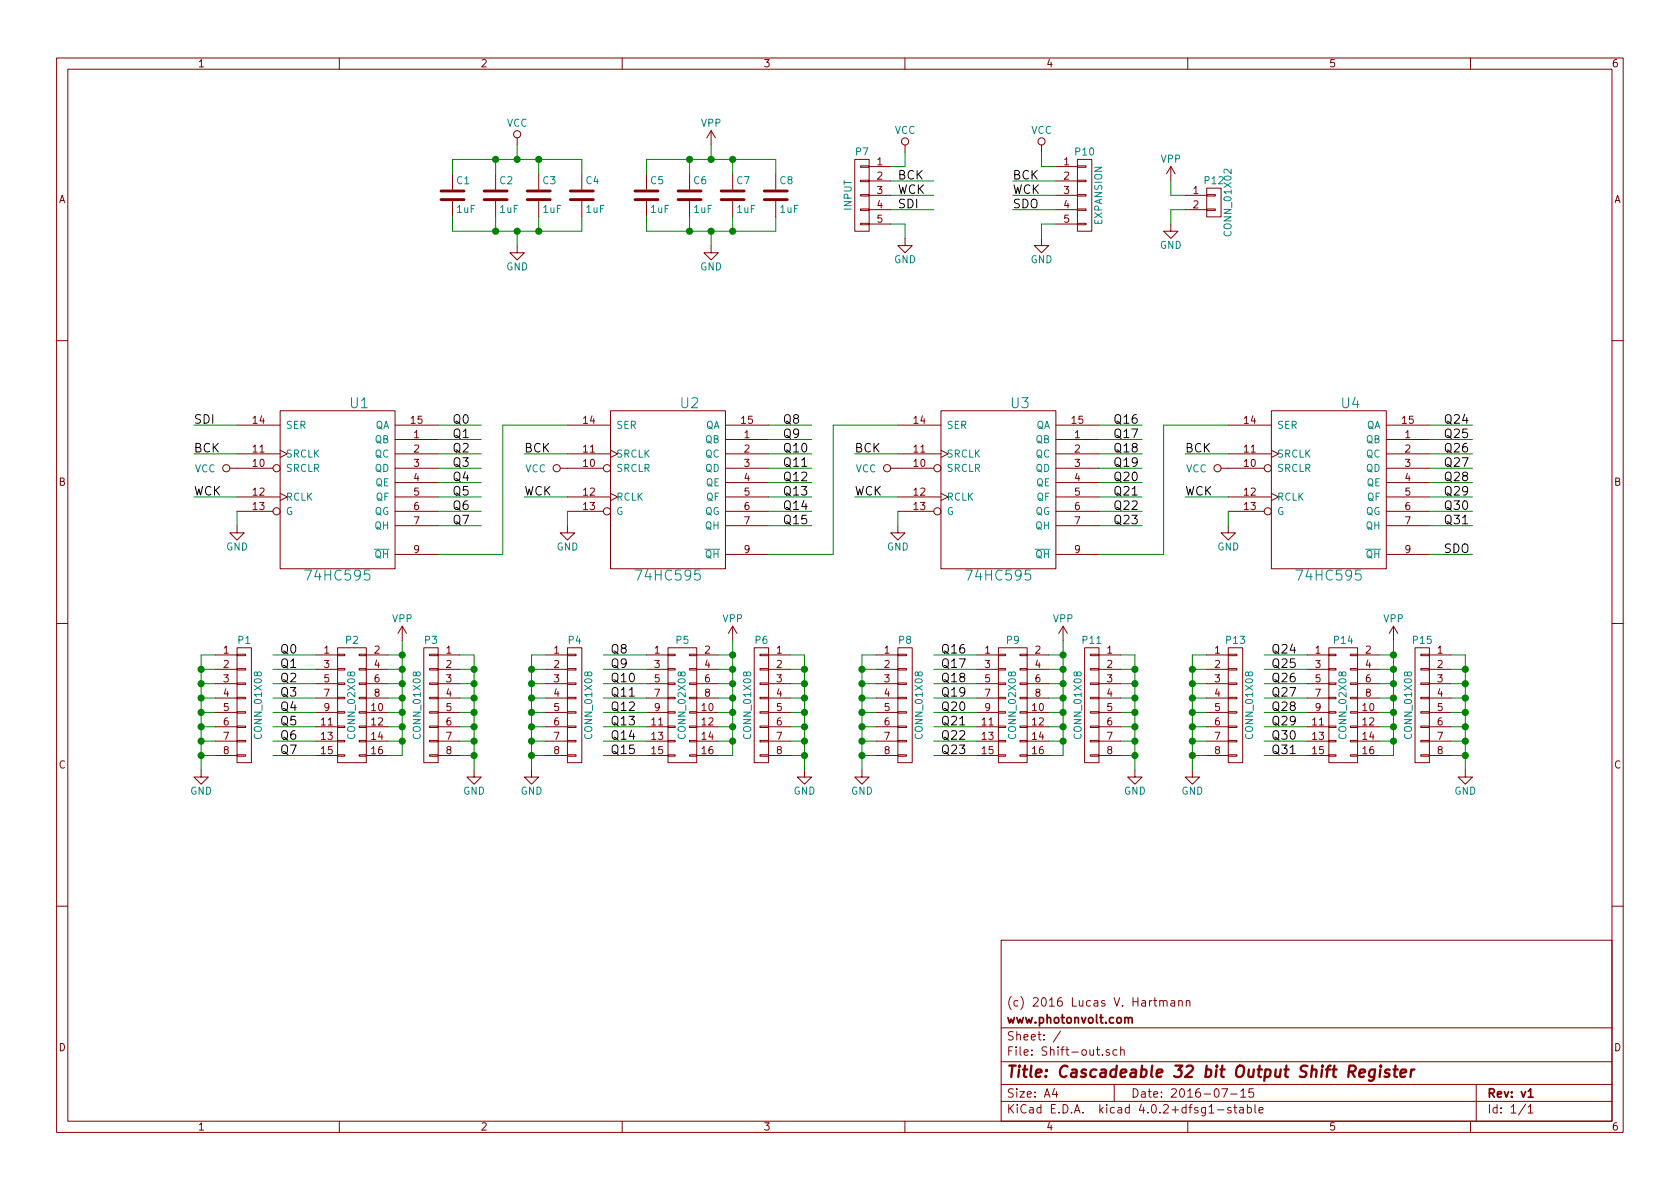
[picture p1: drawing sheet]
EESchema Schematic File Version 2
LIBS:power
LIBS:device
LIBS:transistors
LIBS:conn
LIBS:linear
LIBS:regul
LIBS:74xx
LIBS:cmos4000
LIBS:adc-dac
LIBS:memory
LIBS:xilinx
LIBS:microcontrollers
LIBS:dsp
LIBS:microchip
LIBS:analog_switches
LIBS:motorola
LIBS:texas
LIBS:intel
LIBS:audio
LIBS:interface
LIBS:digital-audio
LIBS:philips
LIBS:display
LIBS:cypress
LIBS:siliconi
LIBS:opto
LIBS:atmel
LIBS:contrib
LIBS:valves
LIBS:componentes
LIBS:ESP8266
LIBS:Shift-out-cache
EELAYER 25 0
EELAYER END
$Descr A4 11693 8268
encoding utf-8
Sheet 1 1
Title "Cascadeable 32 bit Output Shift Register"
Date "2016-07-15"
Rev "v1"
Comp "www.photonvolt.com"
Comment1 "(c) 2016 Lucas V. Hartmann"
Comment2 ""
Comment3 ""
Comment4 ""
$EndDescr
$Comp
L 74HC595 U1
U 1 1
P 2350 3400
F 0 "U1" H 2500 4000 70  0000 C CNN
F 1 "74HC595" H 2350 2800 70  0000 C CNN
F 2 "SMD_Packages:SO-16-N" H 2350 3400 60  0001 C CNN
F 3 "" H 2350 3400 60  0000 C CNN
	1    2350 3400
	1    0    0    -1  
$EndComp
$Comp
L 74HC595 U2
U 1 1
P 4650 3400
F 0 "U2" H 4800 4000 70  0000 C CNN
F 1 "74HC595" H 4650 2800 70  0000 C CNN
F 2 "SMD_Packages:SO-16-N" H 4650 3400 60  0001 C CNN
F 3 "" H 4650 3400 60  0000 C CNN
	1    4650 3400
	1    0    0    -1  
$EndComp
$Comp
L 74HC595 U3
U 1 1
P 6950 3400
F 0 "U3" H 7100 4000 70  0000 C CNN
F 1 "74HC595" H 6950 2800 70  0000 C CNN
F 2 "SMD_Packages:SO-16-N" H 6950 3400 60  0001 C CNN
F 3 "" H 6950 3400 60  0000 C CNN
	1    6950 3400
	1    0    0    -1  
$EndComp
$Comp
L 74HC595 U4
U 1 1
P 9250 3400
F 0 "U4" H 9400 4000 70  0000 C CNN
F 1 "74HC595" H 9250 2800 70  0000 C CNN
F 2 "SMD_Packages:SO-16-N" H 9250 3400 60  0001 C CNN
F 3 "" H 9250 3400 60  0000 C CNN
	1    9250 3400
	1    0    0    -1  
$EndComp
$Comp
L GND #PWR01
U 1 1
P 1650 3650
F 0 "#PWR01" H 1650 3400 50  0001 C CNN
F 1 "GND" H 1650 3500 50  0000 C CNN
F 2 "" H 1650 3650 60  0000 C CNN
F 3 "" H 1650 3650 60  0000 C CNN
	1    1650 3650
	1    0    0    -1  
$EndComp
$Comp
L GND #PWR02
U 1 1
P 3950 3650
F 0 "#PWR02" H 3950 3400 50  0001 C CNN
F 1 "GND" H 3950 3500 50  0000 C CNN
F 2 "" H 3950 3650 60  0000 C CNN
F 3 "" H 3950 3650 60  0000 C CNN
	1    3950 3650
	1    0    0    -1  
$EndComp
$Comp
L GND #PWR03
U 1 1
P 6250 3650
F 0 "#PWR03" H 6250 3400 50  0001 C CNN
F 1 "GND" H 6250 3500 50  0000 C CNN
F 2 "" H 6250 3650 60  0000 C CNN
F 3 "" H 6250 3650 60  0000 C CNN
	1    6250 3650
	1    0    0    -1  
$EndComp
$Comp
L GND #PWR04
U 1 1
P 8550 3650
F 0 "#PWR04" H 8550 3400 50  0001 C CNN
F 1 "GND" H 8550 3500 50  0000 C CNN
F 2 "" H 8550 3650 60  0000 C CNN
F 3 "" H 8550 3650 60  0000 C CNN
	1    8550 3650
	1    0    0    -1  
$EndComp
Wire Wire Line
	3050 3850 3500 3850
Wire Wire Line
	3500 3850 3500 2950
Wire Wire Line
	3500 2950 3950 2950
Wire Wire Line
	6250 2950 5800 2950
Wire Wire Line
	5800 2950 5800 3850
Wire Wire Line
	5800 3850 5350 3850
Wire Wire Line
	7650 3850 8100 3850
Wire Wire Line
	8100 3850 8100 2950
Wire Wire Line
	8100 2950 8550 2950
Wire Wire Line
	1350 2950 1650 2950
Wire Wire Line
	3350 2950 3050 2950
Wire Wire Line
	3050 3050 3350 3050
Wire Wire Line
	3050 3150 3350 3150
Wire Wire Line
	3350 3250 3050 3250
Wire Wire Line
	3350 3350 3050 3350
Wire Wire Line
	3350 3450 3050 3450
Wire Wire Line
	3350 3550 3050 3550
Wire Wire Line
	3350 3650 3050 3650
Wire Wire Line
	5650 2950 5350 2950
Wire Wire Line
	5650 3050 5350 3050
Wire Wire Line
	5650 3150 5350 3150
Wire Wire Line
	5650 3250 5350 3250
Wire Wire Line
	5650 3350 5350 3350
Wire Wire Line
	5650 3450 5350 3450
Wire Wire Line
	5650 3550 5350 3550
Wire Wire Line
	5650 3650 5350 3650
Wire Wire Line
	7650 2950 7950 2950
Wire Wire Line
	7950 3050 7650 3050
Wire Wire Line
	7950 3150 7650 3150
Wire Wire Line
	7950 3250 7650 3250
Wire Wire Line
	7950 3350 7650 3350
Wire Wire Line
	7950 3450 7650 3450
Wire Wire Line
	7950 3550 7650 3550
Wire Wire Line
	7950 3650 7650 3650
Wire Wire Line
	10250 2950 9950 2950
Wire Wire Line
	10250 3050 9950 3050
Wire Wire Line
	10250 3150 9950 3150
Wire Wire Line
	10250 3250 9950 3250
Wire Wire Line
	10250 3350 9950 3350
Wire Wire Line
	10250 3450 9950 3450
Wire Wire Line
	10250 3550 9950 3550
Wire Wire Line
	10250 3650 9950 3650
Wire Wire Line
	1350 3150 1650 3150
Wire Wire Line
	1350 3450 1650 3450
Wire Wire Line
	1650 3550 1650 3650
Wire Wire Line
	3950 3650 3950 3550
Wire Wire Line
	6250 3550 6250 3650
Wire Wire Line
	8550 3650 8550 3550
Wire Wire Line
	3650 3450 3950 3450
Wire Wire Line
	5950 3450 6250 3450
Wire Wire Line
	8250 3450 8550 3450
Wire Wire Line
	3650 3150 3950 3150
Wire Wire Line
	5950 3150 6250 3150
Wire Wire Line
	8250 3150 8550 3150
Text Label 1350 3150 0    60   ~ 0
BCK
Text Label 3650 3150 0    60   ~ 0
BCK
Text Label 5950 3150 0    60   ~ 0
BCK
Text Label 8250 3150 0    60   ~ 0
BCK
Text Label 1350 3450 0    60   ~ 0
WCK
Text Label 3650 3450 0    60   ~ 0
WCK
Text Label 5950 3450 0    60   ~ 0
WCK
Text Label 8250 3450 0    60   ~ 0
WCK
Text Label 1350 2950 0    60   ~ 0
SDI
Text Label 3150 2950 0    60   ~ 0
Q0
Text Label 3150 3050 0    60   ~ 0
Q1
Text Label 3150 3150 0    60   ~ 0
Q2
Text Label 3150 3250 0    60   ~ 0
Q3
Text Label 3150 3350 0    60   ~ 0
Q4
Text Label 3150 3450 0    60   ~ 0
Q5
Text Label 3150 3550 0    60   ~ 0
Q6
Text Label 3150 3650 0    60   ~ 0
Q7
Text Label 5450 2950 0    60   ~ 0
Q8
Text Label 5450 3050 0    60   ~ 0
Q9
Text Label 5450 3150 0    60   ~ 0
Q10
Text Label 5450 3250 0    60   ~ 0
Q11
Text Label 5450 3350 0    60   ~ 0
Q12
Text Label 5450 3450 0    60   ~ 0
Q13
Text Label 5450 3550 0    60   ~ 0
Q14
Text Label 5450 3650 0    60   ~ 0
Q15
Text Label 7750 2950 0    60   ~ 0
Q16
Text Label 7750 3050 0    60   ~ 0
Q17
Text Label 7750 3150 0    60   ~ 0
Q18
Text Label 7750 3250 0    60   ~ 0
Q19
Text Label 7750 3350 0    60   ~ 0
Q20
Text Label 7750 3450 0    60   ~ 0
Q21
Text Label 7750 3550 0    60   ~ 0
Q22
Text Label 7750 3650 0    60   ~ 0
Q23
Text Label 10050 2950 0    60   ~ 0
Q24
Text Label 10050 3050 0    60   ~ 0
Q25
Text Label 10050 3150 0    60   ~ 0
Q26
Text Label 10050 3250 0    60   ~ 0
Q27
Text Label 10050 3350 0    60   ~ 0
Q28
Text Label 10050 3450 0    60   ~ 0
Q29
Text Label 10050 3550 0    60   ~ 0
Q30
Text Label 10050 3650 0    60   ~ 0
Q31
Wire Wire Line
	10250 3850 9950 3850
Text Label 10050 3850 0    60   ~ 0
SDO
$Comp
L CONN_01X05 P10
U 1 1
P 7550 1350
F 0 "P10" H 7550 1650 50  0000 C CNN
F 1 "EXPANSION" V 7650 1350 50  0000 C CNN
F 2 "Socket_Strips:Socket_Strip_Straight_1x05" H 7550 1350 60  0001 C CNN
F 3 "" H 7550 1350 60  0000 C CNN
	1    7550 1350
	1    0    0    -1  
$EndComp
$Comp
L GND #PWR05
U 1 1
P 7250 1650
F 0 "#PWR05" H 7250 1400 50  0001 C CNN
F 1 "GND" H 7250 1500 50  0000 C CNN
F 2 "" H 7250 1650 60  0000 C CNN
F 3 "" H 7250 1650 60  0000 C CNN
	1    7250 1650
	1    0    0    -1  
$EndComp
$Comp
L VCC #PWR06
U 1 1
P 7250 1050
F 0 "#PWR06" H 7250 900 50  0001 C CNN
F 1 "VCC" H 7250 1200 50  0000 C CNN
F 2 "" H 7250 1050 60  0000 C CNN
F 3 "" H 7250 1050 60  0000 C CNN
	1    7250 1050
	1    0    0    -1  
$EndComp
Wire Wire Line
	7250 1050 7250 1150
Wire Wire Line
	7250 1150 7350 1150
Wire Wire Line
	7350 1550 7250 1550
Wire Wire Line
	7250 1550 7250 1650
Wire Wire Line
	7050 1450 7350 1450
Wire Wire Line
	7050 1250 7350 1250
Wire Wire Line
	7050 1350 7350 1350
Text Label 7050 1250 0    60   ~ 0
BCK
Text Label 7050 1350 0    60   ~ 0
WCK
Text Label 7050 1450 0    60   ~ 0
SDO
$Comp
L CONN_01X05 P7
U 1 1
P 6000 1350
F 0 "P7" H 6000 1650 50  0000 C CNN
F 1 "INPUT" V 6100 1350 50  0000 C CNN
F 2 "Socket_Strips:Socket_Strip_Straight_1x05" H 6000 1350 60  0001 C CNN
F 3 "" H 6000 1350 60  0000 C CNN
	1    6000 1350
	-1   0    0    -1  
$EndComp
Wire Wire Line
	6500 1450 6200 1450
Wire Wire Line
	6500 1350 6200 1350
Wire Wire Line
	6500 1250 6200 1250
$Comp
L VCC #PWR07
U 1 1
P 6300 1050
F 0 "#PWR07" H 6300 900 50  0001 C CNN
F 1 "VCC" H 6300 1200 50  0000 C CNN
F 2 "" H 6300 1050 60  0000 C CNN
F 3 "" H 6300 1050 60  0000 C CNN
	1    6300 1050
	1    0    0    -1  
$EndComp
Wire Wire Line
	6300 1050 6300 1150
Wire Wire Line
	6300 1150 6200 1150
$Comp
L GND #PWR08
U 1 1
P 6300 1650
F 0 "#PWR08" H 6300 1400 50  0001 C CNN
F 1 "GND" H 6300 1500 50  0000 C CNN
F 2 "" H 6300 1650 60  0000 C CNN
F 3 "" H 6300 1650 60  0000 C CNN
	1    6300 1650
	1    0    0    -1  
$EndComp
Wire Wire Line
	6300 1650 6300 1550
Wire Wire Line
	6300 1550 6200 1550
Text Label 6250 1250 0    60   ~ 0
BCK
Text Label 6250 1350 0    60   ~ 0
WCK
Text Label 6250 1450 0    60   ~ 0
SDI
$Comp
L CONN_02X08 P2
U 1 1
P 2450 4900
F 0 "P2" H 2450 5350 50  0000 C CNN
F 1 "CONN_02X08" V 2450 4900 50  0000 C CNN
F 2 "Socket_Strips:Socket_Strip_Straight_2x08" H 2450 3700 60  0001 C CNN
F 3 "" H 2450 3700 60  0000 C CNN
	1    2450 4900
	1    0    0    -1  
$EndComp
Wire Wire Line
	1900 4550 2200 4550
Wire Wire Line
	1900 4650 2200 4650
Wire Wire Line
	1900 4750 2200 4750
Wire Wire Line
	1900 4850 2200 4850
Wire Wire Line
	1900 4950 2200 4950
Wire Wire Line
	1900 5050 2200 5050
Wire Wire Line
	1900 5150 2200 5150
Wire Wire Line
	1900 5250 2200 5250
$Comp
L GND #PWR09
U 1 1
P 3300 5350
F 0 "#PWR09" H 3300 5100 50  0001 C CNN
F 1 "GND" H 3300 5200 50  0000 C CNN
F 2 "" H 3300 5350 60  0000 C CNN
F 3 "" H 3300 5350 60  0000 C CNN
	1    3300 5350
	1    0    0    -1  
$EndComp
Wire Wire Line
	3300 5350 3300 4550
Wire Wire Line
	3300 4550 3200 4550
Wire Wire Line
	3200 4650 3300 4650
Connection ~ 3300 4650
Wire Wire Line
	3300 4750 3200 4750
Connection ~ 3300 4750
Wire Wire Line
	3200 4850 3300 4850
Connection ~ 3300 4850
Wire Wire Line
	3300 4950 3200 4950
Connection ~ 3300 4950
Wire Wire Line
	3200 5050 3300 5050
Connection ~ 3300 5050
Wire Wire Line
	3300 5150 3200 5150
Connection ~ 3300 5150
Wire Wire Line
	3200 5250 3300 5250
Connection ~ 3300 5250
$Comp
L CONN_02X08 P5
U 1 1
P 4750 4900
F 0 "P5" H 4750 5350 50  0000 C CNN
F 1 "CONN_02X08" V 4750 4900 50  0000 C CNN
F 2 "Socket_Strips:Socket_Strip_Straight_2x08" H 4750 3700 60  0001 C CNN
F 3 "" H 4750 3700 60  0000 C CNN
	1    4750 4900
	1    0    0    -1  
$EndComp
Wire Wire Line
	4200 4550 4500 4550
Wire Wire Line
	4200 4650 4500 4650
Wire Wire Line
	4200 4750 4500 4750
Wire Wire Line
	4200 4850 4500 4850
Wire Wire Line
	4200 4950 4500 4950
Wire Wire Line
	4200 5050 4500 5050
Wire Wire Line
	4200 5150 4500 5150
Wire Wire Line
	4200 5250 4500 5250
$Comp
L GND #PWR010
U 1 1
P 5600 5350
F 0 "#PWR010" H 5600 5100 50  0001 C CNN
F 1 "GND" H 5600 5200 50  0000 C CNN
F 2 "" H 5600 5350 60  0000 C CNN
F 3 "" H 5600 5350 60  0000 C CNN
	1    5600 5350
	1    0    0    -1  
$EndComp
Wire Wire Line
	5600 5350 5600 4550
Wire Wire Line
	5600 4550 5500 4550
Wire Wire Line
	5500 4650 5600 4650
Connection ~ 5600 4650
Wire Wire Line
	5600 4750 5500 4750
Connection ~ 5600 4750
Wire Wire Line
	5500 4850 5600 4850
Connection ~ 5600 4850
Wire Wire Line
	5600 4950 5500 4950
Connection ~ 5600 4950
Wire Wire Line
	5500 5050 5600 5050
Connection ~ 5600 5050
Wire Wire Line
	5600 5150 5500 5150
Connection ~ 5600 5150
Wire Wire Line
	5500 5250 5600 5250
Connection ~ 5600 5250
$Comp
L CONN_02X08 P9
U 1 1
P 7050 4900
F 0 "P9" H 7050 5350 50  0000 C CNN
F 1 "CONN_02X08" V 7050 4900 50  0000 C CNN
F 2 "Socket_Strips:Socket_Strip_Straight_2x08" H 7050 3700 60  0001 C CNN
F 3 "" H 7050 3700 60  0000 C CNN
	1    7050 4900
	1    0    0    -1  
$EndComp
Wire Wire Line
	6500 4550 6800 4550
Wire Wire Line
	6500 4650 6800 4650
Wire Wire Line
	6500 4750 6800 4750
Wire Wire Line
	6500 4850 6800 4850
Wire Wire Line
	6500 4950 6800 4950
Wire Wire Line
	6500 5050 6800 5050
Wire Wire Line
	6500 5150 6800 5150
Wire Wire Line
	6500 5250 6800 5250
$Comp
L GND #PWR011
U 1 1
P 7900 5350
F 0 "#PWR011" H 7900 5100 50  0001 C CNN
F 1 "GND" H 7900 5200 50  0000 C CNN
F 2 "" H 7900 5350 60  0000 C CNN
F 3 "" H 7900 5350 60  0000 C CNN
	1    7900 5350
	1    0    0    -1  
$EndComp
Wire Wire Line
	7900 5350 7900 4550
Wire Wire Line
	7900 4550 7800 4550
Wire Wire Line
	7800 4650 7900 4650
Connection ~ 7900 4650
Wire Wire Line
	7900 4750 7800 4750
Connection ~ 7900 4750
Wire Wire Line
	7800 4850 7900 4850
Connection ~ 7900 4850
Wire Wire Line
	7900 4950 7800 4950
Connection ~ 7900 4950
Wire Wire Line
	7800 5050 7900 5050
Connection ~ 7900 5050
Wire Wire Line
	7900 5150 7800 5150
Connection ~ 7900 5150
Wire Wire Line
	7800 5250 7900 5250
Connection ~ 7900 5250
$Comp
L CONN_02X08 P14
U 1 1
P 9350 4900
F 0 "P14" H 9350 5350 50  0000 C CNN
F 1 "CONN_02X08" V 9350 4900 50  0000 C CNN
F 2 "Socket_Strips:Socket_Strip_Straight_2x08" H 9350 3700 60  0001 C CNN
F 3 "" H 9350 3700 60  0000 C CNN
	1    9350 4900
	1    0    0    -1  
$EndComp
Wire Wire Line
	8800 4550 9100 4550
Wire Wire Line
	8800 4650 9100 4650
Wire Wire Line
	8800 4750 9100 4750
Wire Wire Line
	8800 4850 9100 4850
Wire Wire Line
	8800 4950 9100 4950
Wire Wire Line
	8800 5050 9100 5050
Wire Wire Line
	8800 5150 9100 5150
Wire Wire Line
	8800 5250 9100 5250
$Comp
L GND #PWR012
U 1 1
P 10200 5350
F 0 "#PWR012" H 10200 5100 50  0001 C CNN
F 1 "GND" H 10200 5200 50  0000 C CNN
F 2 "" H 10200 5350 60  0000 C CNN
F 3 "" H 10200 5350 60  0000 C CNN
	1    10200 5350
	1    0    0    -1  
$EndComp
Wire Wire Line
	10200 5350 10200 4550
Wire Wire Line
	10200 4550 10100 4550
Wire Wire Line
	10100 4650 10200 4650
Connection ~ 10200 4650
Wire Wire Line
	10200 4750 10100 4750
Connection ~ 10200 4750
Wire Wire Line
	10100 4850 10200 4850
Connection ~ 10200 4850
Wire Wire Line
	10200 4950 10100 4950
Connection ~ 10200 4950
Wire Wire Line
	10100 5050 10200 5050
Connection ~ 10200 5050
Wire Wire Line
	10200 5150 10100 5150
Connection ~ 10200 5150
Wire Wire Line
	10100 5250 10200 5250
Connection ~ 10200 5250
Text Label 1950 4550 0    60   ~ 0
Q0
Text Label 1950 4650 0    60   ~ 0
Q1
Text Label 1950 4750 0    60   ~ 0
Q2
Text Label 1950 4850 0    60   ~ 0
Q3
Text Label 1950 4950 0    60   ~ 0
Q4
Text Label 1950 5050 0    60   ~ 0
Q5
Text Label 1950 5150 0    60   ~ 0
Q6
Text Label 1950 5250 0    60   ~ 0
Q7
Text Label 4250 4550 0    60   ~ 0
Q8
Text Label 4250 4650 0    60   ~ 0
Q9
Text Label 4250 4750 0    60   ~ 0
Q10
Text Label 4250 4850 0    60   ~ 0
Q11
Text Label 4250 4950 0    60   ~ 0
Q12
Text Label 4250 5050 0    60   ~ 0
Q13
Text Label 4250 5150 0    60   ~ 0
Q14
Text Label 4250 5250 0    60   ~ 0
Q15
Text Label 6550 4550 0    60   ~ 0
Q16
Text Label 6550 4650 0    60   ~ 0
Q17
Text Label 6550 4750 0    60   ~ 0
Q18
Text Label 6550 4850 0    60   ~ 0
Q19
Text Label 6550 4950 0    60   ~ 0
Q20
Text Label 6550 5050 0    60   ~ 0
Q21
Text Label 6550 5150 0    60   ~ 0
Q22
Text Label 6550 5250 0    60   ~ 0
Q23
Text Label 8850 4550 0    60   ~ 0
Q24
Text Label 8850 4650 0    60   ~ 0
Q25
Text Label 8850 4750 0    60   ~ 0
Q26
Text Label 8850 4850 0    60   ~ 0
Q27
Text Label 8850 4950 0    60   ~ 0
Q28
Text Label 8850 5050 0    60   ~ 0
Q29
Text Label 8850 5150 0    60   ~ 0
Q30
Text Label 8850 5250 0    60   ~ 0
Q31
$Comp
L CONN_01X08 P3
U 1 1
P 3000 4900
F 0 "P3" H 3000 5350 50  0000 C CNN
F 1 "CONN_01X08" V 3100 4900 50  0000 C CNN
F 2 "Socket_Strips:Socket_Strip_Straight_1x08" H 3000 4900 60  0001 C CNN
F 3 "" H 3000 4900 60  0000 C CNN
	1    3000 4900
	-1   0    0    -1  
$EndComp
$Comp
L VPP #PWR013
U 1 1
P 2800 4450
F 0 "#PWR013" H 2800 4300 50  0001 C CNN
F 1 "VPP" H 2800 4600 50  0000 C CNN
F 2 "" H 2800 4450 60  0000 C CNN
F 3 "" H 2800 4450 60  0000 C CNN
	1    2800 4450
	1    0    0    -1  
$EndComp
Wire Wire Line
	2800 4450 2800 5250
Wire Wire Line
	2800 5250 2700 5250
Wire Wire Line
	2700 4550 2800 4550
Connection ~ 2800 4550
Connection ~ 2800 4650
Connection ~ 2800 4750
Connection ~ 2800 4850
Connection ~ 2800 4950
Wire Wire Line
	2700 4650 2800 4650
Wire Wire Line
	2800 4750 2700 4750
Wire Wire Line
	2700 4850 2800 4850
Wire Wire Line
	2800 4950 2700 4950
Wire Wire Line
	2700 5050 2800 5050
Connection ~ 2800 5050
Wire Wire Line
	2800 5150 2700 5150
Connection ~ 2800 5150
$Comp
L CONN_01X08 P6
U 1 1
P 5300 4900
F 0 "P6" H 5300 5350 50  0000 C CNN
F 1 "CONN_01X08" V 5400 4900 50  0000 C CNN
F 2 "Socket_Strips:Socket_Strip_Straight_1x08" H 5300 4900 60  0001 C CNN
F 3 "" H 5300 4900 60  0000 C CNN
	1    5300 4900
	-1   0    0    -1  
$EndComp
$Comp
L VPP #PWR014
U 1 1
P 5100 4450
F 0 "#PWR014" H 5100 4300 50  0001 C CNN
F 1 "VPP" H 5100 4600 50  0000 C CNN
F 2 "" H 5100 4450 60  0000 C CNN
F 3 "" H 5100 4450 60  0000 C CNN
	1    5100 4450
	1    0    0    -1  
$EndComp
Wire Wire Line
	5100 4450 5100 5250
Wire Wire Line
	5100 5250 5000 5250
Wire Wire Line
	5000 4550 5100 4550
Connection ~ 5100 4550
Connection ~ 5100 4650
Connection ~ 5100 4750
Connection ~ 5100 4850
Connection ~ 5100 4950
Wire Wire Line
	5000 4650 5100 4650
Wire Wire Line
	5100 4750 5000 4750
Wire Wire Line
	5000 4850 5100 4850
Wire Wire Line
	5100 4950 5000 4950
Wire Wire Line
	5000 5050 5100 5050
Connection ~ 5100 5050
Wire Wire Line
	5100 5150 5000 5150
Connection ~ 5100 5150
$Comp
L CONN_01X08 P11
U 1 1
P 7600 4900
F 0 "P11" H 7600 5350 50  0000 C CNN
F 1 "CONN_01X08" V 7700 4900 50  0000 C CNN
F 2 "Socket_Strips:Socket_Strip_Straight_1x08" H 7600 4900 60  0001 C CNN
F 3 "" H 7600 4900 60  0000 C CNN
	1    7600 4900
	-1   0    0    -1  
$EndComp
$Comp
L VPP #PWR015
U 1 1
P 7400 4450
F 0 "#PWR015" H 7400 4300 50  0001 C CNN
F 1 "VPP" H 7400 4600 50  0000 C CNN
F 2 "" H 7400 4450 60  0000 C CNN
F 3 "" H 7400 4450 60  0000 C CNN
	1    7400 4450
	1    0    0    -1  
$EndComp
Wire Wire Line
	7400 4450 7400 5250
Wire Wire Line
	7400 5250 7300 5250
Wire Wire Line
	7300 4550 7400 4550
Connection ~ 7400 4550
Connection ~ 7400 4650
Connection ~ 7400 4750
Connection ~ 7400 4850
Connection ~ 7400 4950
Wire Wire Line
	7300 4650 7400 4650
Wire Wire Line
	7400 4750 7300 4750
Wire Wire Line
	7300 4850 7400 4850
Wire Wire Line
	7400 4950 7300 4950
Wire Wire Line
	7300 5050 7400 5050
Connection ~ 7400 5050
Wire Wire Line
	7400 5150 7300 5150
Connection ~ 7400 5150
$Comp
L CONN_01X08 P15
U 1 1
P 9900 4900
F 0 "P15" H 9900 5350 50  0000 C CNN
F 1 "CONN_01X08" V 10000 4900 50  0000 C CNN
F 2 "Socket_Strips:Socket_Strip_Straight_1x08" H 9900 4900 60  0001 C CNN
F 3 "" H 9900 4900 60  0000 C CNN
	1    9900 4900
	-1   0    0    -1  
$EndComp
$Comp
L VPP #PWR016
U 1 1
P 9700 4450
F 0 "#PWR016" H 9700 4300 50  0001 C CNN
F 1 "VPP" H 9700 4600 50  0000 C CNN
F 2 "" H 9700 4450 60  0000 C CNN
F 3 "" H 9700 4450 60  0000 C CNN
	1    9700 4450
	1    0    0    -1  
$EndComp
Wire Wire Line
	9700 4450 9700 5250
Wire Wire Line
	9700 5250 9600 5250
Wire Wire Line
	9600 4550 9700 4550
Connection ~ 9700 4550
Connection ~ 9700 4650
Connection ~ 9700 4750
Connection ~ 9700 4850
Connection ~ 9700 4950
Wire Wire Line
	9600 4650 9700 4650
Wire Wire Line
	9700 4750 9600 4750
Wire Wire Line
	9600 4850 9700 4850
Wire Wire Line
	9700 4950 9600 4950
Wire Wire Line
	9600 5050 9700 5050
Connection ~ 9700 5050
Wire Wire Line
	9700 5150 9600 5150
Connection ~ 9700 5150
$Comp
L C C1
U 1 1
P 3150 1350
F 0 "C1" H 3175 1450 50  0000 L CNN
F 1 "1uF" H 3175 1250 50  0000 L CNN
F 2 "Capacitors_SMD:C_0805_HandSoldering" H 3188 1200 30  0001 C CNN
F 3 "" H 3150 1350 60  0000 C CNN
	1    3150 1350
	1    0    0    -1  
$EndComp
$Comp
L C C2
U 1 1
P 3450 1350
F 0 "C2" H 3475 1450 50  0000 L CNN
F 1 "1uF" H 3475 1250 50  0000 L CNN
F 2 "Capacitors_SMD:C_0805_HandSoldering" H 3488 1200 30  0001 C CNN
F 3 "" H 3450 1350 60  0000 C CNN
	1    3450 1350
	1    0    0    -1  
$EndComp
$Comp
L C C3
U 1 1
P 3750 1350
F 0 "C3" H 3775 1450 50  0000 L CNN
F 1 "1uF" H 3775 1250 50  0000 L CNN
F 2 "Capacitors_SMD:C_0805_HandSoldering" H 3788 1200 30  0001 C CNN
F 3 "" H 3750 1350 60  0000 C CNN
	1    3750 1350
	1    0    0    -1  
$EndComp
$Comp
L C C4
U 1 1
P 4050 1350
F 0 "C4" H 4075 1450 50  0000 L CNN
F 1 "1uF" H 4075 1250 50  0000 L CNN
F 2 "Capacitors_SMD:C_0805_HandSoldering" H 4088 1200 30  0001 C CNN
F 3 "" H 4050 1350 60  0000 C CNN
	1    4050 1350
	1    0    0    -1  
$EndComp
$Comp
L GND #PWR017
U 1 1
P 3600 1700
F 0 "#PWR017" H 3600 1450 50  0001 C CNN
F 1 "GND" H 3600 1550 50  0000 C CNN
F 2 "" H 3600 1700 60  0000 C CNN
F 3 "" H 3600 1700 60  0000 C CNN
	1    3600 1700
	1    0    0    -1  
$EndComp
$Comp
L VCC #PWR018
U 1 1
P 3600 1000
F 0 "#PWR018" H 3600 850 50  0001 C CNN
F 1 "VCC" H 3600 1150 50  0000 C CNN
F 2 "" H 3600 1000 60  0000 C CNN
F 3 "" H 3600 1000 60  0000 C CNN
	1    3600 1000
	1    0    0    -1  
$EndComp
Wire Wire Line
	3150 1200 3150 1100
Wire Wire Line
	3150 1100 4050 1100
Wire Wire Line
	4050 1100 4050 1200
Wire Wire Line
	3750 1200 3750 1100
Connection ~ 3750 1100
Wire Wire Line
	3450 1100 3450 1200
Connection ~ 3450 1100
Wire Wire Line
	3600 1000 3600 1100
Connection ~ 3600 1100
Wire Wire Line
	3150 1500 3150 1600
Wire Wire Line
	3150 1600 4050 1600
Wire Wire Line
	4050 1600 4050 1500
Wire Wire Line
	3750 1500 3750 1600
Connection ~ 3750 1600
Wire Wire Line
	3450 1500 3450 1600
Connection ~ 3450 1600
Wire Wire Line
	3600 1700 3600 1600
Connection ~ 3600 1600
$Comp
L C C5
U 1 1
P 4500 1350
F 0 "C5" H 4525 1450 50  0000 L CNN
F 1 "1uF" H 4525 1250 50  0000 L CNN
F 2 "Capacitors_SMD:C_0805_HandSoldering" H 4538 1200 30  0001 C CNN
F 3 "" H 4500 1350 60  0000 C CNN
	1    4500 1350
	1    0    0    -1  
$EndComp
$Comp
L C C6
U 1 1
P 4800 1350
F 0 "C6" H 4825 1450 50  0000 L CNN
F 1 "1uF" H 4825 1250 50  0000 L CNN
F 2 "Capacitors_SMD:C_0805_HandSoldering" H 4838 1200 30  0001 C CNN
F 3 "" H 4800 1350 60  0000 C CNN
	1    4800 1350
	1    0    0    -1  
$EndComp
$Comp
L C C7
U 1 1
P 5100 1350
F 0 "C7" H 5125 1450 50  0000 L CNN
F 1 "1uF" H 5125 1250 50  0000 L CNN
F 2 "Capacitors_SMD:C_0805_HandSoldering" H 5138 1200 30  0001 C CNN
F 3 "" H 5100 1350 60  0000 C CNN
	1    5100 1350
	1    0    0    -1  
$EndComp
$Comp
L C C8
U 1 1
P 5400 1350
F 0 "C8" H 5425 1450 50  0000 L CNN
F 1 "1uF" H 5425 1250 50  0000 L CNN
F 2 "Capacitors_SMD:C_0805_HandSoldering" H 5438 1200 30  0001 C CNN
F 3 "" H 5400 1350 60  0000 C CNN
	1    5400 1350
	1    0    0    -1  
$EndComp
$Comp
L GND #PWR019
U 1 1
P 4950 1700
F 0 "#PWR019" H 4950 1450 50  0001 C CNN
F 1 "GND" H 4950 1550 50  0000 C CNN
F 2 "" H 4950 1700 60  0000 C CNN
F 3 "" H 4950 1700 60  0000 C CNN
	1    4950 1700
	1    0    0    -1  
$EndComp
Wire Wire Line
	4500 1200 4500 1100
Wire Wire Line
	4500 1100 5400 1100
Wire Wire Line
	5400 1100 5400 1200
Wire Wire Line
	5100 1200 5100 1100
Connection ~ 5100 1100
Wire Wire Line
	4800 1100 4800 1200
Connection ~ 4800 1100
Wire Wire Line
	4950 1000 4950 1100
Connection ~ 4950 1100
Wire Wire Line
	4500 1500 4500 1600
Wire Wire Line
	4500 1600 5400 1600
Wire Wire Line
	5400 1600 5400 1500
Wire Wire Line
	5100 1500 5100 1600
Connection ~ 5100 1600
Wire Wire Line
	4800 1500 4800 1600
Connection ~ 4800 1600
Wire Wire Line
	4950 1700 4950 1600
Connection ~ 4950 1600
$Comp
L VPP #PWR020
U 1 1
P 4950 1000
F 0 "#PWR020" H 4950 850 50  0001 C CNN
F 1 "VPP" H 4950 1150 50  0000 C CNN
F 2 "" H 4950 1000 60  0000 C CNN
F 3 "" H 4950 1000 60  0000 C CNN
	1    4950 1000
	1    0    0    -1  
$EndComp
$Comp
L VCC #PWR021
U 1 1
P 1650 3250
F 0 "#PWR021" H 1650 3100 50  0001 C CNN
F 1 "VCC" V 1650 3400 50  0000 L CNN
F 2 "" H 1650 3250 60  0000 C CNN
F 3 "" H 1650 3250 60  0000 C CNN
	1    1650 3250
	0    -1   -1   0   
$EndComp
$Comp
L VCC #PWR022
U 1 1
P 3950 3250
F 0 "#PWR022" H 3950 3100 50  0001 C CNN
F 1 "VCC" V 3950 3400 50  0000 L CNN
F 2 "" H 3950 3250 60  0000 C CNN
F 3 "" H 3950 3250 60  0000 C CNN
	1    3950 3250
	0    -1   -1   0   
$EndComp
$Comp
L VCC #PWR023
U 1 1
P 6250 3250
F 0 "#PWR023" H 6250 3100 50  0001 C CNN
F 1 "VCC" V 6250 3400 50  0000 L CNN
F 2 "" H 6250 3250 60  0000 C CNN
F 3 "" H 6250 3250 60  0000 C CNN
	1    6250 3250
	0    -1   -1   0   
$EndComp
$Comp
L VCC #PWR024
U 1 1
P 8550 3250
F 0 "#PWR024" H 8550 3100 50  0001 C CNN
F 1 "VCC" V 8550 3400 50  0000 L CNN
F 2 "" H 8550 3250 60  0000 C CNN
F 3 "" H 8550 3250 60  0000 C CNN
	1    8550 3250
	0    -1   -1   0   
$EndComp
$Comp
L CONN_01X02 P12
U 1 1
P 8450 1400
F 0 "P12" H 8450 1550 50  0000 C CNN
F 1 "CONN_01X02" V 8550 1400 50  0000 C CNN
F 2 "Socket_Strips:Socket_Strip_Straight_1x02" H 8450 1400 60  0001 C CNN
F 3 "" H 8450 1400 60  0000 C CNN
	1    8450 1400
	1    0    0    -1  
$EndComp
$Comp
L GND #PWR025
U 1 1
P 8150 1550
F 0 "#PWR025" H 8150 1300 50  0001 C CNN
F 1 "GND" H 8150 1400 50  0000 C CNN
F 2 "" H 8150 1550 60  0000 C CNN
F 3 "" H 8150 1550 60  0000 C CNN
	1    8150 1550
	1    0    0    -1  
$EndComp
$Comp
L VPP #PWR026
U 1 1
P 8150 1250
F 0 "#PWR026" H 8150 1100 50  0001 C CNN
F 1 "VPP" H 8150 1400 50  0000 C CNN
F 2 "" H 8150 1250 60  0000 C CNN
F 3 "" H 8150 1250 60  0000 C CNN
	1    8150 1250
	1    0    0    -1  
$EndComp
Wire Wire Line
	8150 1250 8150 1350
Wire Wire Line
	8150 1350 8250 1350
Wire Wire Line
	8250 1450 8150 1450
Wire Wire Line
	8150 1450 8150 1550
$Comp
L GND #PWR027
U 1 1
P 8300 5350
F 0 "#PWR027" H 8300 5100 50  0001 C CNN
F 1 "GND" H 8300 5200 50  0000 C CNN
F 2 "" H 8300 5350 60  0000 C CNN
F 3 "" H 8300 5350 60  0000 C CNN
	1    8300 5350
	-1   0    0    -1  
$EndComp
Wire Wire Line
	8300 5350 8300 4550
Wire Wire Line
	8300 4550 8400 4550
Wire Wire Line
	8400 4650 8300 4650
Connection ~ 8300 4650
Wire Wire Line
	8300 4750 8400 4750
Connection ~ 8300 4750
Wire Wire Line
	8400 4850 8300 4850
Connection ~ 8300 4850
Wire Wire Line
	8300 4950 8400 4950
Connection ~ 8300 4950
Wire Wire Line
	8400 5050 8300 5050
Connection ~ 8300 5050
Wire Wire Line
	8300 5150 8400 5150
Connection ~ 8300 5150
Wire Wire Line
	8400 5250 8300 5250
Connection ~ 8300 5250
$Comp
L CONN_01X08 P13
U 1 1
P 8600 4900
F 0 "P13" H 8600 5350 50  0000 C CNN
F 1 "CONN_01X08" V 8700 4900 50  0000 C CNN
F 2 "Socket_Strips:Socket_Strip_Straight_1x08" H 8600 4900 60  0001 C CNN
F 3 "" H 8600 4900 60  0000 C CNN
	1    8600 4900
	1    0    0    -1  
$EndComp
$Comp
L GND #PWR028
U 1 1
P 6000 5350
F 0 "#PWR028" H 6000 5100 50  0001 C CNN
F 1 "GND" H 6000 5200 50  0000 C CNN
F 2 "" H 6000 5350 60  0000 C CNN
F 3 "" H 6000 5350 60  0000 C CNN
	1    6000 5350
	-1   0    0    -1  
$EndComp
Wire Wire Line
	6000 5350 6000 4550
Wire Wire Line
	6000 4550 6100 4550
Wire Wire Line
	6100 4650 6000 4650
Connection ~ 6000 4650
Wire Wire Line
	6000 4750 6100 4750
Connection ~ 6000 4750
Wire Wire Line
	6100 4850 6000 4850
Connection ~ 6000 4850
Wire Wire Line
	6000 4950 6100 4950
Connection ~ 6000 4950
Wire Wire Line
	6100 5050 6000 5050
Connection ~ 6000 5050
Wire Wire Line
	6000 5150 6100 5150
Connection ~ 6000 5150
Wire Wire Line
	6100 5250 6000 5250
Connection ~ 6000 5250
$Comp
L CONN_01X08 P8
U 1 1
P 6300 4900
F 0 "P8" H 6300 5350 50  0000 C CNN
F 1 "CONN_01X08" V 6400 4900 50  0000 C CNN
F 2 "Socket_Strips:Socket_Strip_Straight_1x08" H 6300 4900 60  0001 C CNN
F 3 "" H 6300 4900 60  0000 C CNN
	1    6300 4900
	1    0    0    -1  
$EndComp
$Comp
L GND #PWR029
U 1 1
P 3700 5350
F 0 "#PWR029" H 3700 5100 50  0001 C CNN
F 1 "GND" H 3700 5200 50  0000 C CNN
F 2 "" H 3700 5350 60  0000 C CNN
F 3 "" H 3700 5350 60  0000 C CNN
	1    3700 5350
	-1   0    0    -1  
$EndComp
Wire Wire Line
	3700 5350 3700 4550
Wire Wire Line
	3700 4550 3800 4550
Wire Wire Line
	3800 4650 3700 4650
Connection ~ 3700 4650
Wire Wire Line
	3700 4750 3800 4750
Connection ~ 3700 4750
Wire Wire Line
	3800 4850 3700 4850
Connection ~ 3700 4850
Wire Wire Line
	3700 4950 3800 4950
Connection ~ 3700 4950
Wire Wire Line
	3800 5050 3700 5050
Connection ~ 3700 5050
Wire Wire Line
	3700 5150 3800 5150
Connection ~ 3700 5150
Wire Wire Line
	3800 5250 3700 5250
Connection ~ 3700 5250
$Comp
L CONN_01X08 P4
U 1 1
P 4000 4900
F 0 "P4" H 4000 5350 50  0000 C CNN
F 1 "CONN_01X08" V 4100 4900 50  0000 C CNN
F 2 "Socket_Strips:Socket_Strip_Straight_1x08" H 4000 4900 60  0001 C CNN
F 3 "" H 4000 4900 60  0000 C CNN
	1    4000 4900
	1    0    0    -1  
$EndComp
$Comp
L GND #PWR030
U 1 1
P 1400 5350
F 0 "#PWR030" H 1400 5100 50  0001 C CNN
F 1 "GND" H 1400 5200 50  0000 C CNN
F 2 "" H 1400 5350 60  0000 C CNN
F 3 "" H 1400 5350 60  0000 C CNN
	1    1400 5350
	-1   0    0    -1  
$EndComp
Wire Wire Line
	1400 5350 1400 4550
Wire Wire Line
	1400 4550 1500 4550
Wire Wire Line
	1500 4650 1400 4650
Connection ~ 1400 4650
Wire Wire Line
	1400 4750 1500 4750
Connection ~ 1400 4750
Wire Wire Line
	1500 4850 1400 4850
Connection ~ 1400 4850
Wire Wire Line
	1400 4950 1500 4950
Connection ~ 1400 4950
Wire Wire Line
	1500 5050 1400 5050
Connection ~ 1400 5050
Wire Wire Line
	1400 5150 1500 5150
Connection ~ 1400 5150
Wire Wire Line
	1500 5250 1400 5250
Connection ~ 1400 5250
$Comp
L CONN_01X08 P1
U 1 1
P 1700 4900
F 0 "P1" H 1700 5350 50  0000 C CNN
F 1 "CONN_01X08" V 1800 4900 50  0000 C CNN
F 2 "Socket_Strips:Socket_Strip_Straight_1x08" H 1700 4900 60  0001 C CNN
F 3 "" H 1700 4900 60  0000 C CNN
	1    1700 4900
	1    0    0    -1  
$EndComp
$EndSCHEMATC
